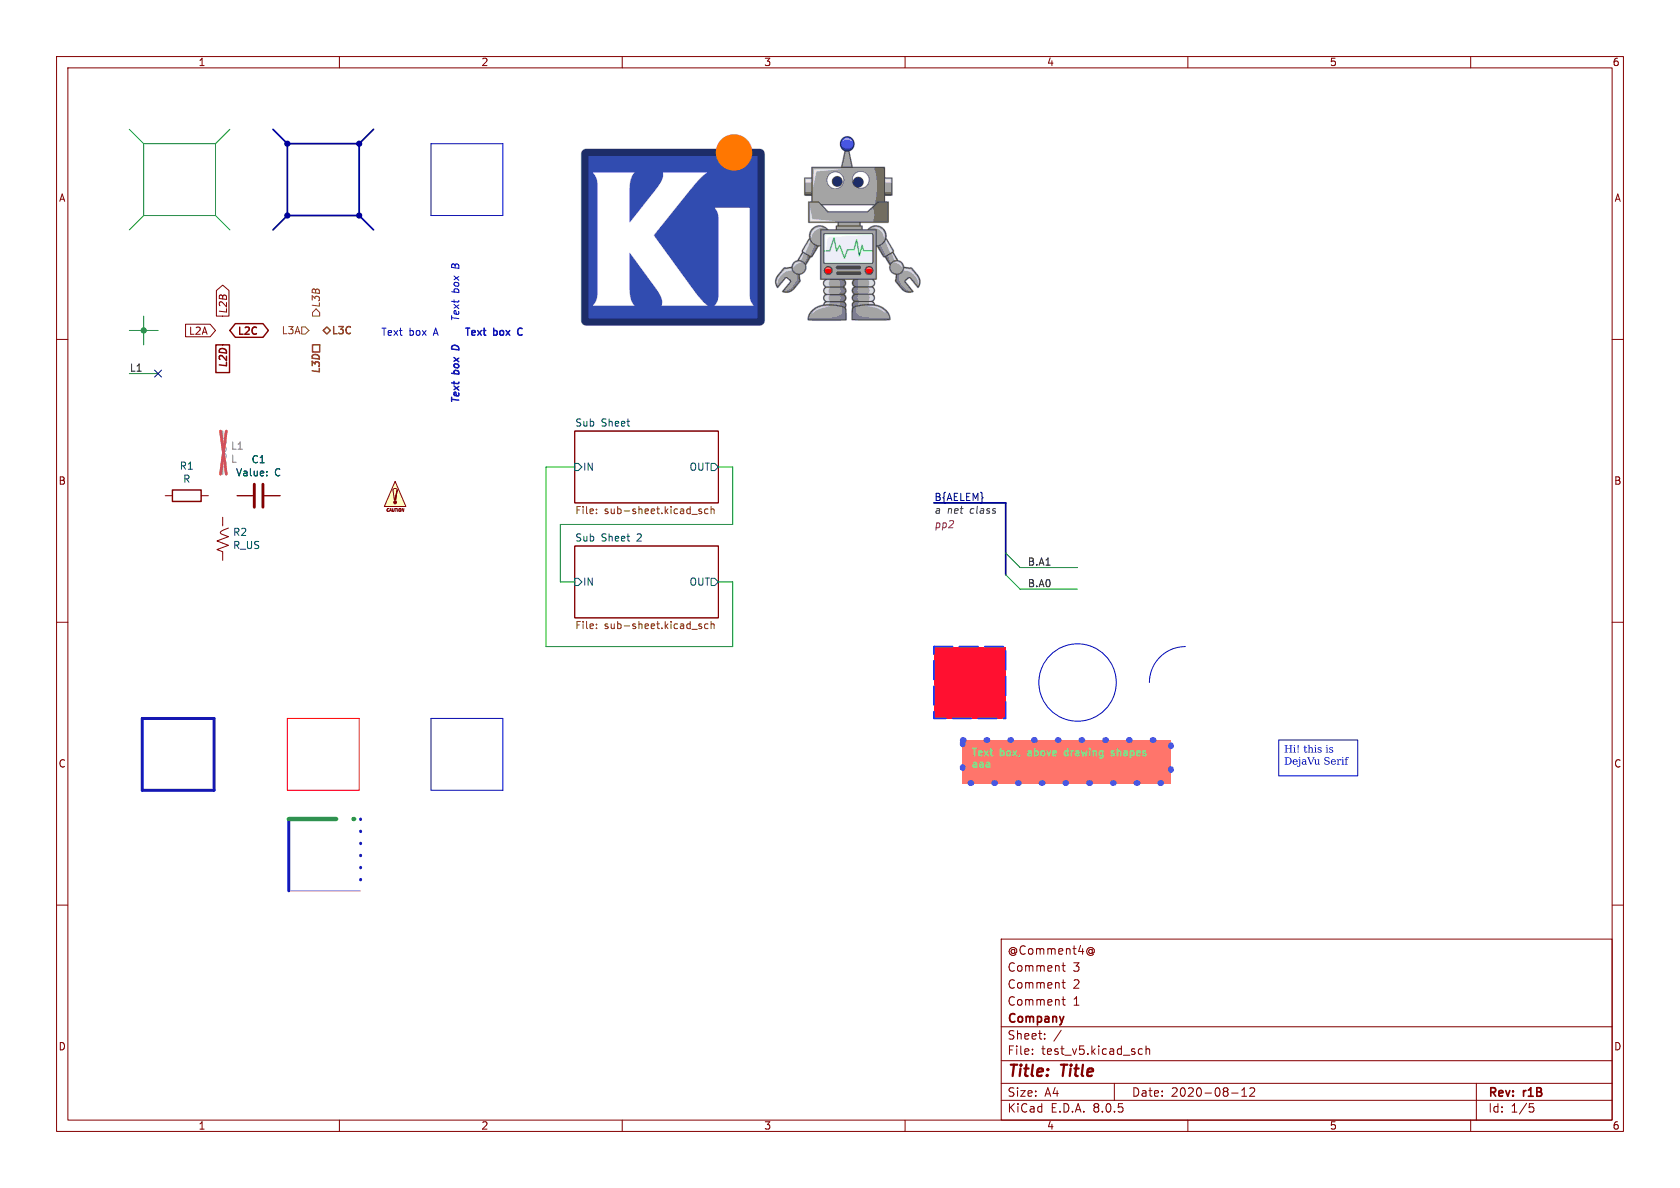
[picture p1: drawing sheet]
(kicad_sch (version 20231120) (generator "eeschema") (generator_version "8.0")

 (paper "A4")

 (title_block
  (title "Title")
  (date "2020-08-12")
  (rev "r1B")
  (company "Company")
  (comment 1 "Comment 1")
  (comment 2 "Comment 2")
  (comment 3 "Comment 3")
  (comment 4 "@Comment4@"))

 (lib_symbols
  (symbol "Device:C" (pin_numbers hide) (pin_names (offset 0.254)) (exclude_from_sim no) (in_bom yes) (on_board yes)
   (property "Reference" "C" (at 0.635 2.54 0) (effects (font (size 1.27 1.27)) (justify left)))
   (property "Value" "C" (at 0.635 -2.54 0) (effects (font (size 1.27 1.27)) (justify left)))
   (property "Footprint" "" (at 0.9652 -3.81 0) (effects (font (size 1.27 1.27)) (hide yes)))
   (property "Datasheet" "~" (at 0 0 0) (effects (font (size 1.27 1.27)) (hide yes)))
   (property "Description" "Unpolarized capacitor" (at 0 0 0) (effects (font (size 1.27 1.27)) (hide yes)))
   (symbol "C_0_1"
    (polyline (pts (xy -2.032 -0.762) (xy 2.032 -0.762)) (stroke (width 0.508) (type default)) (fill (type none)))
    (polyline (pts (xy -2.032 0.762) (xy 2.032 0.762)) (stroke (width 0.508) (type default)) (fill (type none))))
   (symbol "C_1_1"
    (pin passive line (at 0 3.81 270) (length 2.794) (name "~" (effects (font (size 1.27 1.27)))) (number "1" (effects (font (size 1.27 1.27)))))
    (pin passive line (at 0 -3.81 90) (length 2.794) (name "~" (effects (font (size 1.27 1.27)))) (number "2" (effects (font (size 1.27 1.27)))))))
  (symbol "Device:L" (pin_numbers hide) (pin_names (offset 1.016) hide) (exclude_from_sim no) (in_bom yes) (on_board yes)
   (property "Reference" "L" (at -1.27 0 90) (effects (font (size 1.27 1.27))))
   (property "Value" "L" (at 1.905 0 90) (effects (font (size 1.27 1.27))))
   (property "Footprint" "" (at 0 0 0) (effects (font (size 1.27 1.27)) (hide yes)))
   (property "Datasheet" "~" (at 0 0 0) (effects (font (size 1.27 1.27)) (hide yes)))
   (property "Description" "Inductor" (at 0 0 0) (effects (font (size 1.27 1.27)) (hide yes)))
   (symbol "L_0_1"
    (arc (start 0 -2.54) (mid 0.6323 -1.905) (end 0 -1.27) (stroke (width 0) (type default)) (fill (type none)))
    (arc (start 0 -1.27) (mid 0.6323 -0.635) (end 0 0) (stroke (width 0) (type default)) (fill (type none)))
    (arc (start 0 0) (mid 0.6323 0.635) (end 0 1.27) (stroke (width 0) (type default)) (fill (type none)))
    (arc (start 0 1.27) (mid 0.6323 1.905) (end 0 2.54) (stroke (width 0) (type default)) (fill (type none))))
   (symbol "L_1_1"
    (pin passive line (at 0 3.81 270) (length 1.27) (name "1" (effects (font (size 1.27 1.27)))) (number "1" (effects (font (size 1.27 1.27)))))
    (pin passive line (at 0 -3.81 90) (length 1.27) (name "2" (effects (font (size 1.27 1.27)))) (number "2" (effects (font (size 1.27 1.27)))))))
  (symbol "Device:R_US" (pin_numbers hide) (pin_names (offset 0)) (exclude_from_sim no) (in_bom yes) (on_board yes)
   (property "Reference" "R" (at 2.54 0 90) (effects (font (size 1.27 1.27)) (justify right)))
   (property "Value" "R_US" (at -2.54 0 90) (effects (font (size 1.27 1.27)) (justify right)))
   (property "Footprint" "" (at 1.016 -0.254 90) (effects (font (size 1.27 1.27)) (hide yes)))
   (property "Datasheet" "~" (at 0 0 0) (effects (font (size 1.27 1.27)) (hide yes)))
   (property "Description" "Resistor, US symbol" (at 0 0 0) (effects (font (size 1.27 1.27)) (hide yes)))
   (symbol "R_US_0_0"
    (bezier (pts (xy 0 -0.762) (xy 1.016 -1.143) (xy 0 -1.524) (xy -1.016 -1.905)) (stroke (width 0) (type default)) (fill (type none)))
    (polyline (pts (xy 0 -2.286) (xy 0 -2.54)) (stroke (width 0) (type default)) (fill (type none)))
    (polyline (pts (xy 0 2.286) (xy 0 2.54)) (stroke (width 0) (type default)) (fill (type none)))
    (polyline (pts (xy 0 0.762) (xy 1.016 0.381) (xy 0 0) (xy -1.016 -0.381) (xy 0 -0.762)) (stroke (width 0) (type default)) (fill (type none)))
    (polyline (pts (xy 0 2.286) (xy 1.016 1.905) (xy 0 1.524) (xy -1.016 1.143) (xy 0 0.762)) (stroke (width 0) (type default)) (fill (type none))))
   (symbol "R_US_1_1"
    (pin passive line (at 0 3.81 270) (length 1.27) (name "~" (effects (font (size 1.27 1.27)))) (number "1" (effects (font (size 1.27 1.27))))
    (alternate "Patita 1" passive line))
    (pin passive line (at 0 -3.81 90) (length 1.27) (name "~" (effects (font (size 1.27 1.27)))) (number "2" (effects (font (size 1.27 1.27))))))
   (symbol "R_US_1_2"
    (pin passive line (at 0 3.81 270) (length 1.27) (name "~" (effects (font (size 1.27 1.27)))) (number "1" (effects (font (size 1.27 1.27))))
    (alternate "Patita 1" passive line))
    (pin passive line (at 0 -3.81 90) (length 1.27) (name "~" (effects (font (size 1.27 1.27)))) (number "2" (effects (font (size 1.27 1.27)))))))
  (symbol "l1:Resistor" (pin_numbers hide) (pin_names (offset 0)) (exclude_from_sim no) (in_bom yes) (on_board yes)
   (property "Reference" "R" (at 2.032 0 90) (effects (font (size 1.27 1.27))))
   (property "Value" "Resistor" (at 0 0 90) (effects (font (size 1.27 1.27))))
   (property "Footprint" "" (at -1.778 0 90) (effects (font (size 1.27 1.27)) (hide yes)))
   (property "Datasheet" "" (at 0 0 0) (effects (font (size 1.27 1.27)) (hide yes)))
   (property "Description" "" (at 0 0 0) (effects (font (size 1.27 1.27)) (hide yes)))
   (property "Test" "Hi!" (at 0 0 0) (effects (font (size 1.27 1.27)) (hide yes)))
   (symbol "Resistor_0_1"
    (rectangle (start -1.016 -2.54) (end 1.016 2.54) (stroke (width 0.254) (type default)) (fill (type none))))
   (symbol "Resistor_1_1"
    (pin passive line (at 0 3.81 270) (length 1.27) (name "~" (effects (font (size 1.27 1.27)))) (number "1" (effects (font (size 1.27 1.27)))))
    (pin passive line (at 0 -3.81 90) (length 1.27) (name "~" (effects (font (size 1.27 1.27)))) (number "2" (effects (font (size 1.27 1.27)))))))
  (symbol "l1:SYM_CAUTION" (pin_names (offset 1.016)) (exclude_from_sim no) (in_bom yes) (on_board yes)
   (property "Reference" "#SYM_CAUTION" (at 0 3.81 0) (effects (font (size 1.27 1.27)) (hide yes)))
   (property "Value" "SYM_CAUTION" (at 0 -4.445 0) (effects (font (size 1.27 1.27)) (hide yes)))
   (property "Footprint" "Tedy:Symbol_Caution_Type2_FSilkS_Small" (at 2.54 -6.35 0) (effects (font (size 1.27 1.27)) (hide yes)))
   (property "Datasheet" "" (at 0 0 0) (effects (font (size 1.27 1.27)) (hide yes)))
   (property "Description" "" (at 0 0 0) (effects (font (size 1.27 1.27)) (hide yes)))
   (property "Campo4" "Hi!" (at 0 0 0) (effects (font (size 1.27 1.27)) (hide yes)))
   (symbol "SYM_CAUTION_0_0"
    (circle (center 0 -1.1684) (radius 0.254) (stroke (width 0) (type default)) (fill (type outline)))
    (polyline (pts (xy -0.127 -0.762) (xy -0.381 1.016)) (stroke (width 0) (type default)) (fill (type outline)))
    (polyline (pts (xy -0.127 -0.762) (xy 0.127 -0.762) (xy 0.381 1.016)) (stroke (width 0) (type default)) (fill (type outline)))
    (polyline (pts (xy -1.27 -1.905) (xy 1.905 -1.905) (xy 0 2.54) (xy -1.905 -1.905) (xy -1.27 -1.905)) (stroke (width 0) (type default)) (fill (type background)))
    (arc (start 0.381 1.016) (mid 0 1.2906) (end -0.381 1.016) (stroke (width 0) (type default)) (fill (type none)))
    (text "CAUTION" (at 0 -2.54 0) (effects (font (size 0.508 0.508) (italic yes)))))))

 (bus_alias "AELEM" (members "A1" "A0"))
 (junction (at 63.5 25.4) (diameter 0) (color 0 0 0 0))
 (junction (at 63.5 38.1) (diameter 0) (color 0 0 0 0))
 (junction (at 25.4 58.42) (diameter 0) (color 0 0 0 0))
 (junction (at 50.8 38.1) (diameter 0) (color 0 0 0 0))
 (junction (at 50.8 25.4) (diameter 0) (color 0 0 0 0))

 (no_connect (at 27.94 66.04))

 (bus_entry (at 177.8 101.6) (size 2.54 2.54) (stroke (width 0) (type default)))
 (bus_entry (at 177.8 97.79) (size 2.54 2.54) (stroke (width 0) (type default)))
 (bus_entry (at 25.4 25.4) (size -2.54 -2.54) (stroke (width 0) (type default)))
 (bus_entry (at 38.1 38.1) (size 2.54 2.54) (stroke (width 0) (type default)))
 (bus_entry (at 25.4 38.1) (size -2.54 2.54) (stroke (width 0) (type default)))
 (bus_entry (at 38.1 25.4) (size 2.54 -2.54) (stroke (width 0) (type default)))

 (wire (pts (xy 99.06 92.71) (xy 99.06 102.87)) (stroke (width 0) (type default)))
 (polyline (pts (xy 25.146 127) (xy 37.846 127)) (stroke (width 0.508) (type default)))
 (polyline (pts (xy 88.9 25.4) (xy 88.9 38.1)) (stroke (width 0) (type default)))
 (polyline (pts (xy 37.846 139.7) (xy 25.146 139.7)) (stroke (width 0.508) (type default)))

 (wire (pts (xy 38.1 38.1) (xy 25.4 38.1)) (stroke (width 0) (type default)))
 (polyline (pts (xy 88.9 139.7) (xy 76.2 139.7)) (stroke (width 0) (type solid)))

 (wire (pts (xy 129.54 114.3) (xy 96.52 114.3)) (stroke (width 0) (type default)))
 (polyline (pts (xy 50.8 139.7) (xy 50.8 127)) (stroke (width 0) (type default) (color 255 0 0 1)))
 (polyline (pts (xy 37.846 127) (xy 37.846 139.7)) (stroke (width 0.508) (type default)))

 (bus (pts (xy 177.8 88.9) (xy 177.8 97.79)) (stroke (width 0) (type default)))

 (polyline (pts (xy 76.2 127) (xy 88.9 127)) (stroke (width 0) (type solid)))

 (wire (pts (xy 25.4 58.42) (xy 27.94 58.42)) (stroke (width 0) (type default)))
 (bus (pts (xy 50.8 25.4) (xy 48.26 22.86)) (stroke (width 0) (type default)))

 (wire (pts (xy 96.52 82.55) (xy 101.6 82.55)) (stroke (width 0) (type default)))
 (wire (pts (xy 129.54 82.55) (xy 129.54 92.71)) (stroke (width 0) (type default)))
 (wire (pts (xy 22.86 58.42) (xy 25.4 58.42)) (stroke (width 0) (type default)))
 (polyline (pts (xy 51.054 144.78) (xy 63.754 144.78)) (stroke (width 0.762) (type dash_dot) (color 0 255 0 1)))
 (polyline (pts (xy 76.2 25.4) (xy 88.9 25.4)) (stroke (width 0) (type default)))

 (bus (pts (xy 50.8 38.1) (xy 48.26 40.64)) (stroke (width 0) (type default)))
 (bus (pts (xy 63.5 38.1) (xy 66.04 40.64)) (stroke (width 0) (type default)))

 (polyline (pts (xy 50.8 127) (xy 63.5 127)) (stroke (width 0) (type default) (color 255 0 0 1)))

 (wire (pts (xy 129.54 102.87) (xy 129.54 114.3)) (stroke (width 0) (type default)))
 (wire (pts (xy 127 102.87) (xy 129.54 102.87)) (stroke (width 0) (type default)))
 (wire (pts (xy 99.06 102.87) (xy 101.6 102.87)) (stroke (width 0) (type default)))
 (bus (pts (xy 63.5 25.4) (xy 63.5 38.1)) (stroke (width 0) (type default)))

 (wire (pts (xy 25.4 25.4) (xy 38.1 25.4)) (stroke (width 0) (type default)))
 (polyline (pts (xy 88.9 127) (xy 88.9 139.7)) (stroke (width 0) (type solid)))

 (wire (pts (xy 180.34 104.14) (xy 190.5 104.14)) (stroke (width 0) (type default)))
 (polyline (pts (xy 76.2 139.7) (xy 76.2 127)) (stroke (width 0) (type solid)))
 (polyline (pts (xy 51.054 157.48) (xy 51.054 144.78)) (stroke (width 0.508) (type default)))

 (wire (pts (xy 127 82.55) (xy 129.54 82.55)) (stroke (width 0) (type default)))
 (polyline (pts (xy 76.2 38.1) (xy 76.2 25.4)) (stroke (width 0) (type default)))

 (bus (pts (xy 177.8 97.79) (xy 177.8 101.6)) (stroke (width 0) (type default)))
 (bus (pts (xy 63.5 25.4) (xy 66.04 22.86)) (stroke (width 0) (type default)))

 (wire (pts (xy 180.34 100.33) (xy 190.5 100.33)) (stroke (width 0) (type default)))
 (wire (pts (xy 22.86 66.04) (xy 27.94 66.04)) (stroke (width 0) (type default)))
 (polyline (pts (xy 63.5 139.7) (xy 50.8 139.7)) (stroke (width 0) (type default) (color 255 0 0 1)))

 (bus (pts (xy 50.8 25.4) (xy 63.5 25.4)) (stroke (width 0) (type default)))

 (wire (pts (xy 25.4 58.42) (xy 25.4 60.96)) (stroke (width 0) (type default)))
 (wire (pts (xy 38.1 25.4) (xy 38.1 38.1)) (stroke (width 0) (type default)))
 (wire (pts (xy 129.54 92.71) (xy 99.06 92.71)) (stroke (width 0) (type default)))
 (wire (pts (xy 96.52 114.3) (xy 96.52 82.55)) (stroke (width 0) (type default)))
 (bus (pts (xy 165.1 88.9) (xy 177.8 88.9)) (stroke (width 0) (type default)))

 (polyline (pts (xy 63.754 157.48) (xy 51.054 157.48)) (stroke (width 0) (type solid) (color 255 0 255 1)))
 (polyline (pts (xy 88.9 38.1) (xy 76.2 38.1)) (stroke (width 0) (type default)))
 (polyline (pts (xy 25.146 139.7) (xy 25.146 127)) (stroke (width 0.508) (type default)))

 (wire (pts (xy 25.4 38.1) (xy 25.4 25.4)) (stroke (width 0) (type default)))
 (polyline (pts (xy 63.754 144.78) (xy 63.754 157.48)) (stroke (width 0.508) (type dot)))

 (bus (pts (xy 50.8 38.1) (xy 50.8 25.4)) (stroke (width 0) (type default)))
 (bus (pts (xy 63.5 38.1) (xy 50.8 38.1)) (stroke (width 0) (type default)))

 (polyline (pts (xy 63.5 127) (xy 63.5 139.7)) (stroke (width 0) (type default) (color 255 0 0 1)))

 (wire (pts (xy 25.4 55.88) (xy 25.4 58.42)) (stroke (width 0) (type default)))

 (arc (start 203.2 120.65) (mid 205.0599 116.1599) (end 209.55 114.3) (stroke (width 0) (type default)) (fill (type none)))

 (circle (center 190.5 120.65) (radius 6.8392) (stroke (width 0) (type default)) (fill (type none)))

 (rectangle (start 165.1 114.3) (end 177.8 127) (stroke (width 0.3) (type dash) (color 14 44 255 1)) (fill (type color) (color 255 16 48 1)))

 (image (at 133.35 40.64) (scale 0.94)
  (data))

 (text_box "Hi! this is DejaVu Serif" (exclude_from_sim no) (at 226.06 130.81 0) (size 13.97 6.35) (stroke (width 0) (type default)) (fill (type none)) (effects (font (face "DejaVu Serif") (size 1.27 1.27)) (justify left top)))
 (text_box "Text box, above drawing shapes aaa" (exclude_from_sim no) (at 170.18 130.81 0) (size 36.83 7.62) (stroke (width 1) (type dot) (color 56 85 255 1)) (fill (type color) (color 255 117 107 1)) (effects (font (size 1.27 1.27) (thickness 0.254) (bold yes) (color 124 255 131 1)) (justify left top) (href "https://github.com/INTI-CMNB/KiBot/")))
 (text "Text box B" (exclude_from_sim no) (at 81.28 57.15 90) (effects (font (size 1.27 1.27) (italic yes)) (justify left bottom)))
 (text "Text box A" (exclude_from_sim no) (at 67.31 59.69 0) (effects (font (size 1.27 1.27)) (justify left bottom)))
 (text "Text box C" (exclude_from_sim no) (at 92.71 59.69 0) (effects (font (size 1.27 1.27) (thickness 0.254) (bold yes)) (justify right bottom)))
 (text "Text box D" (exclude_from_sim no) (at 81.28 60.96 90) (effects (font (size 1.27 1.27) (thickness 0.254) (bold yes) (italic yes)) (justify right bottom)))

 (label "B.A0" (at 181.61 104.14 0) (fields_autoplaced) (effects (font (size 1.27 1.27)) (justify left bottom)))
 (label "B.A1" (at 181.61 100.33 0) (fields_autoplaced) (effects (font (size 1.27 1.27)) (justify left bottom)))
 (label "L1" (at 22.86 66.04 0) (fields_autoplaced) (effects (font (size 1.27 1.27)) (justify left bottom)))
 (label "B{AELEM}" (at 165.1 88.9 0) (effects (font (size 1.27 1.27)) (justify left bottom))
  (property "Netclass" "a net class" (at 165.1 90.17 0) (effects (font (size 1.27 1.27) (italic yes)) (justify left)))
  (property "Something" "pp2" (at 165.1 92.71 0) (effects (font (size 1.27 1.27) (italic yes)) (justify left))))

 (global_label "L2B" (shape output) (at 39.37 55.88 90) (fields_autoplaced) (effects (font (size 1.27 1.27) (italic yes)) (justify left))
  (property "Intersheetrefs" "${INTERSHEET_REFS}" (at 39.37 49.4666 90) (effects (font (size 1.27 1.27)) (justify left) (hide yes))))
 (global_label "L2A" (shape input) (at 38.1 58.42 180) (fields_autoplaced) (effects (font (size 1.27 1.27)) (justify right))
  (property "Intersheetrefs" "${INTERSHEET_REFS}" (at 31.868 58.42 0) (effects (font (size 1.27 1.27)) (justify right) (hide yes))))
 (global_label "L2C" (shape bidirectional) (at 40.64 58.42 0) (fields_autoplaced) (effects (font (size 1.27 1.27) (thickness 0.254) (bold yes)) (justify left))
  (property "Intersheetrefs" "${INTERSHEET_REFS}" (at 48.5931 58.42 0) (effects (font (size 1.27 1.27)) (justify left) (hide yes))))
 (global_label "L2D" (shape passive) (at 39.37 60.96 270) (fields_autoplaced) (effects (font (size 1.27 1.27) (thickness 0.254) (bold yes) (italic yes)) (justify right))
  (property "Intersheetrefs" "${INTERSHEET_REFS}" (at 39.37 66.6905 90) (effects (font (size 1.27 1.27)) (justify right) (hide yes))))

 (hierarchical_label "L3B" (shape output) (at 55.88 55.88 90) (fields_autoplaced) (effects (font (size 1.27 1.27) (italic yes)) (justify left)))
 (hierarchical_label "L3C" (shape bidirectional) (at 57.15 58.42 0) (fields_autoplaced) (effects (font (size 1.27 1.27) (thickness 0.254) (bold yes)) (justify left)))
 (hierarchical_label "L3A" (shape input) (at 54.61 58.42 180) (fields_autoplaced) (effects (font (size 1.27 1.27)) (justify right)))
 (hierarchical_label "L3D" (shape passive) (at 55.88 60.96 270) (fields_autoplaced) (effects (font (size 1.27 1.27) (thickness 0.254) (bold yes) (italic yes)) (justify right)))

 (symbol (lib_id "l1:Resistor") (at 33.02 87.63 270) (unit 1) (exclude_from_sim no) (in_bom yes) (on_board yes) (dnp no)
  (property "Reference" "R1" (at 33.02 82.3722 90) (effects (font (size 1.27 1.27))))
  (property "Value" "R" (at 33.02 84.6836 90) (effects (font (size 1.27 1.27))))
  (property "Footprint" "" (at 33.02 85.852 90) (effects (font (size 1.27 1.27)) (hide yes)))
  (property "Datasheet" "~" (at 33.02 87.63 0) (effects (font (size 1.27 1.27)) (hide yes)))
  (property "Description" "" (at 33.02 87.63 0) (effects (font (size 1.27 1.27)) (hide yes)))
  (property "Test" "Hi! \"quoted text\"" (at 33.02 87.63 0) (effects (font (size 1.27 1.27)) (hide yes))) (pin "1") (pin "2"))

 (symbol (lib_id "Device:L") (at 39.37 80.01 0) (unit 1) (exclude_from_sim no) (in_bom yes) (on_board yes) (dnp no)
  (property "Reference" "L1" (at 40.7162 78.8416 0) (effects (font (size 1.27 1.27)) (justify left)))
  (property "Value" "L" (at 40.7162 81.153 0) (effects (font (size 1.27 1.27)) (justify left)))
  (property "Footprint" "" (at 39.37 80.01 0) (effects (font (size 1.27 1.27)) (hide yes)))
  (property "Datasheet" "~" (at 39.37 80.01 0) (effects (font (size 1.27 1.27)) (hide yes)))
  (property "Description" "" (at 39.37 80.01 0) (effects (font (size 1.27 1.27)) (hide yes))) (pin "1") (pin "2"))

 (symbol (lib_id "Device:C") (at 45.72 87.63 90) (unit 1) (exclude_from_sim no) (in_bom yes) (on_board yes) (dnp no)
  (property "Reference" "C1" (at 45.72 81.2292 90) (do_not_autoplace) (effects (font (size 1.27 1.27))))
  (property "Value" "C" (at 45.72 83.5406 90) (show_name) (effects (font (size 1.27 1.27))))
  (property "Footprint" "" (at 49.53 86.6648 0) (effects (font (size 1.27 1.27)) (hide yes)))
  (property "Datasheet" "~" (at 45.72 87.63 0) (effects (font (size 1.27 1.27)) (hide yes)))
  (property "Description" "" (at 45.72 87.63 0) (effects (font (size 1.27 1.27)) (hide yes))) (pin "1") (pin "2"))

 (symbol (lib_id "Device:R_US") (at 39.37 95.25 180) (unit 1) (convert 2) (exclude_from_sim no) (in_bom yes) (on_board yes) (dnp no) (fields_autoplaced)
  (property "Reference" "R2" (at 41.0972 94.0816 0) (effects (font (size 1.27 1.27)) (justify right)))
  (property "Value" "R_US" (at 41.0972 96.393 0) (effects (font (size 1.27 1.27)) (justify right)))
  (property "Footprint" "" (at 38.354 94.996 90) (effects (font (size 1.27 1.27)) (hide yes)))
  (property "Datasheet" "~" (at 39.37 95.25 0) (effects (font (size 1.27 1.27)) (hide yes)))
  (property "Description" "" (at 39.37 95.25 0) (effects (font (size 1.27 1.27)) (hide yes))) (pin "1") (pin "2"))

 (symbol (lib_id "l1:SYM_CAUTION") (at 69.85 87.63 0) (unit 1) (exclude_from_sim no) (in_bom yes) (on_board yes) (dnp no)
  (property "Reference" "#SYM_CAUTION1" (at 69.85 83.82 0) (effects (font (size 1.27 1.27)) (hide yes)))
  (property "Value" "SYM_CAUTION" (at 69.85 92.075 0) (effects (font (size 1.27 1.27)) (hide yes)))
  (property "Footprint" "" (at 72.39 93.98 0) (effects (font (size 1.27 1.27)) (hide yes)))
  (property "Datasheet" "" (at 69.85 87.63 0) (effects (font (size 1.27 1.27)) (hide yes)))
  (property "Description" "" (at 69.85 87.63 0) (effects (font (size 1.27 1.27)) (hide yes))))

 (sheet (at 101.6 76.2) (size 25.4 12.7) (fields_autoplaced) (stroke (width 0) (type solid)) (fill (color 0 0 0 0.0))
  (property "Sheetname" "Sub Sheet" (at 101.6 75.4884 0) (effects (font (size 1.27 1.27)) (justify left bottom)))
  (property "Sheetfile" "sub-sheet.kicad_sch" (at 101.6 89.4846 0) (effects (font (size 1.27 1.27)) (justify left top))) (pin "OUT" output (at 127 82.55 0) (effects (font (size 1.27 1.27)) (justify right))) (pin "IN" input (at 101.6 82.55 180) (effects (font (size 1.27 1.27)) (justify left))))

 (sheet (at 101.6 96.52) (size 25.4 12.7) (fields_autoplaced) (stroke (width 0) (type solid)) (fill (color 0 0 0 0.0))
  (property "Sheetname" "Sub Sheet 2" (at 101.6 95.8084 0) (effects (font (size 1.27 1.27)) (justify left bottom)))
  (property "Sheetfile" "sub-sheet.kicad_sch" (at 101.6 109.8046 0) (effects (font (size 1.27 1.27)) (justify left top))) (pin "OUT" output (at 127 102.87 0) (effects (font (size 1.27 1.27)) (justify right))) (pin "IN" input (at 101.6 102.87 180) (effects (font (size 1.27 1.27)) (justify left))))

 (sheet_instances (path "" (page "1"))))
